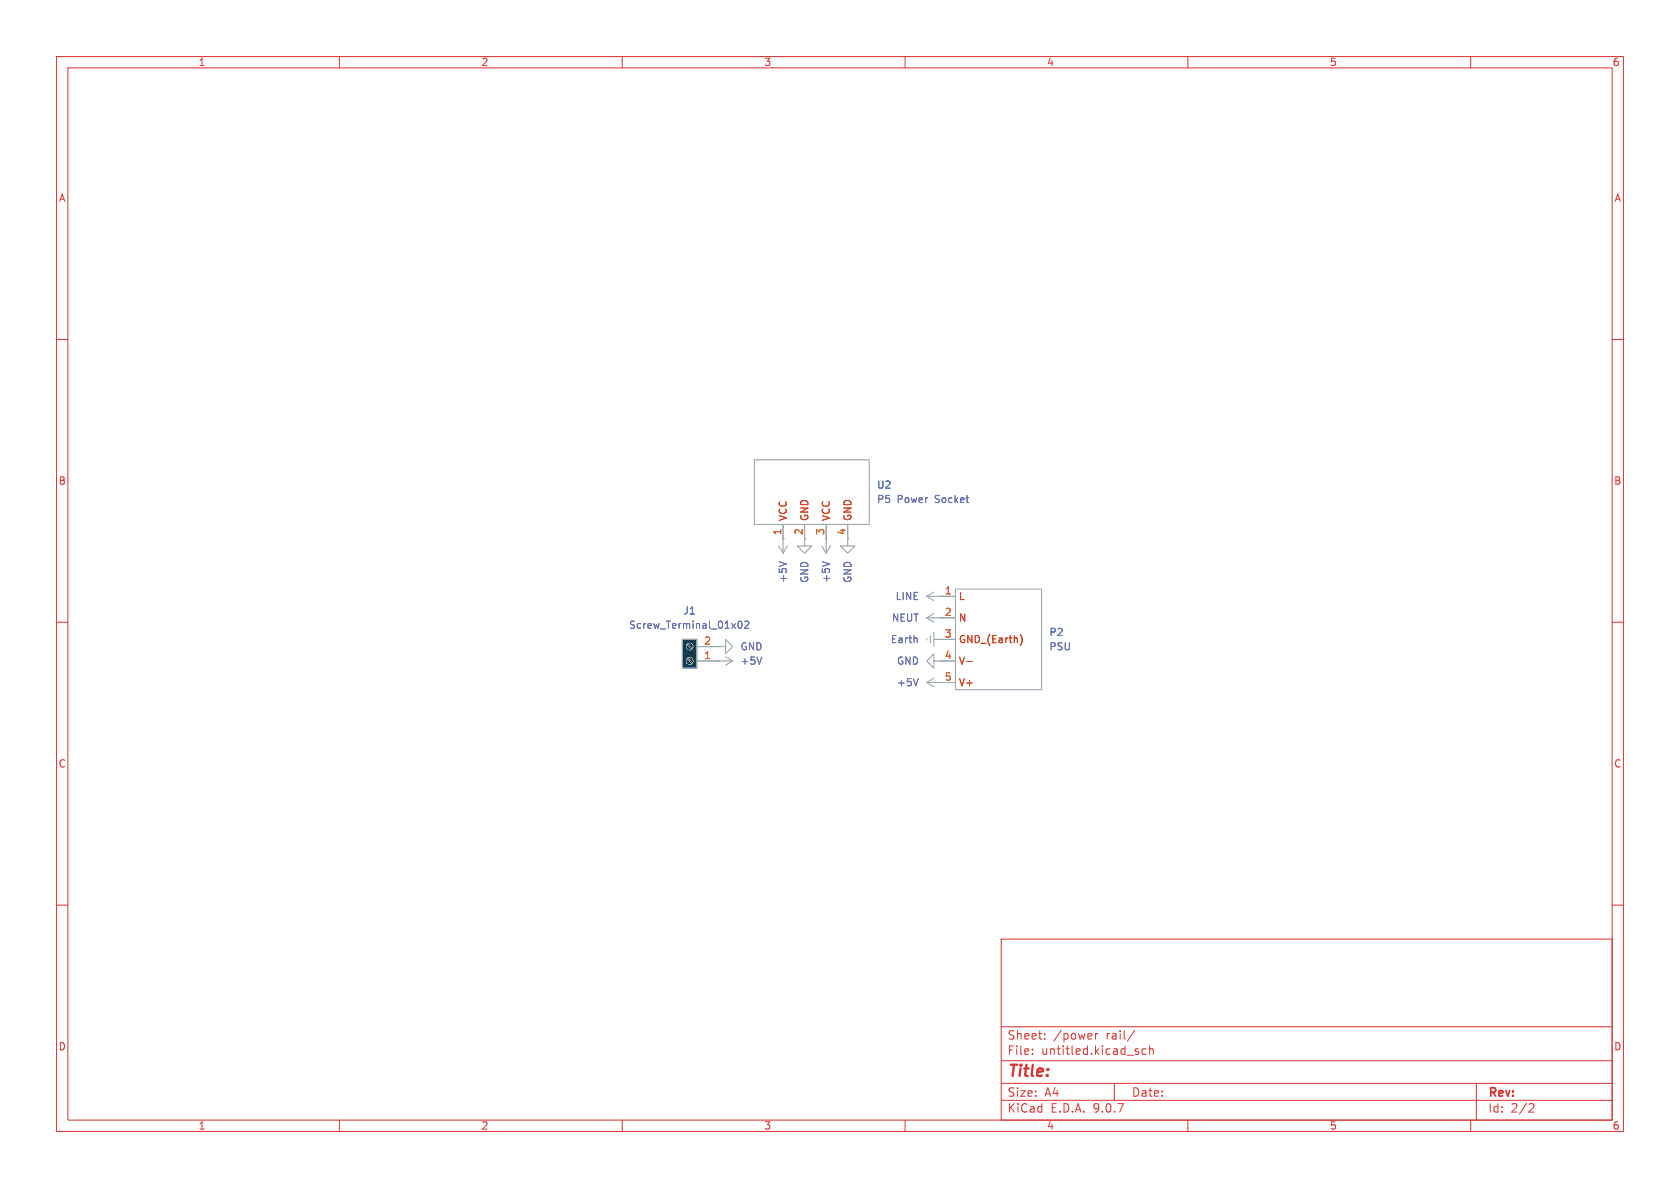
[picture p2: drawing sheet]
<svg xmlns="http://www.w3.org/2000/svg" width="297mm" height="210mm" viewBox="0 0 297 210" stroke-linecap="round" stroke-linejoin="round" font-family="sans-serif">
<g fill="none" stroke="#dc322f" stroke-width=".18">
<path d="M10 10h277v190h-277zM12 12h273v186h-273zM60 10v2M110 10v2M160 10v2M210 10v2M260 10v2M10 60h2M285 60h2M10 110h2M285 110h2M10 160h2"/>
<path d="M177 166h108v32h-108zM285 160h2M60 198v2M110 198v2M160 198v2M177 194.5h108M177 191.5h108M177 187.5h108M177 181.5h108M182.5 186.3v.1M182.5 185.5v.1M184.7 183.6v.1"/>
<path d="M184.7 182.8v.1M193.7 182.7v1M194.1 182.7l-.3 .1-.1 .2M197 191.5v3M200.6 182.1l-1.3 2M201.2 186v.3M202.6 185.5l-.4-.1-.3 .3v.4l.1 .2h.6M203.2 185.5l.3-.1 .3 .1 .1 .9M203.2 184.9v1.5M210 198v2M260 198v2M261 191.5v6.5"/>
<path d="M270.5 195.1l.5 .1 .2 .3-1 1.1h1"/>
</g>
<path d="M145.3 96.5l.7 1.3M146 95.3h.1M146 95.3v2.5M146.8 96.5l-.8 1.3" fill="none" stroke="#93a1a1" stroke-width=".18"/>
<path d="M145.4 99.3l1.2 .4" fill="none" stroke="#6c71c4" stroke-width=".18"/>
<path d="M133.3 81.3h20.4v11.4h-20.4z" fill="#fff"/>
<g fill="none" stroke="#93a1a1" stroke-width=".18">
<path d="M133.3 81.3h20.4v11.4h-20.4zM138.4 92.7v2.6M142.2 92.7v3.8h-1.2l1.2 1.3 1.3-1.3h-1.3M146 92.7v2.6M149.9 92.7v3.8h-1.3l1.3 1.3 1.2-1.3h-1.2M163.8 112.9v.3M163.8 105.4l1.3 .8M163.8 105.4h2.6M164.5 112.4v1.3M165.1 116.8v-1.2l-1.3 1.2 1.3 1.3v-1.3h1.3M165.1 113h1.3M165.1 111.8v2.5"/>
<path d="M165.1 104.6l-1.3 .8M165.1 119.9l-1.3 .8M166.4 113h.1M166.4 105.4h.1M163.8 120.7l1.3 .7M163.8 120.7h2.6M166.4 120.7h.1"/>
</g>
<path d="M162.1 112.8v.8M162.3 120l-.4 1.2" fill="none" stroke="#6c71c4" stroke-width=".18"/>
<path d="M168.9 104.1h15.2v17.8h-15.2z" fill="#fff"/>
<path d="M163.8 109.2h5.1M163.8 109.2l1.3 .8M165.1 108.5l-1.3 .7M166.4 105.4h2.5M166.4 113h2.5M166.4 116.8h2.5M168.9 104.1h15.2v17.8h-15.2zM166.4 120.7h2.5" fill="none" stroke="#93a1a1" stroke-width=".18"/>
<path d="M170.9 116.9h1M180.3 112.2a1.46 1.46 0 0 1 0 1.9" fill="none" stroke="#cb4b16" stroke-width=".18"/>
<path d="M120.6 113h2.6v5.1h-2.6z" fill="#073642"/>
<path d="M120.6 113h2.6v5.1h-2.6z" fill="none" stroke="#93a1a1" stroke-width=".25"/>
<g fill="none" stroke="#93a1a1" stroke-width=".18">
<path d="M137.7 96.5l.7 1.3M138.4 95.3h.1M138.4 92.7v5.1M139.2 96.5l-.8 1.3M142.2 92.7v2.6M146 95.3h.1M146 92.7v2.6M149.9 92.7v2.6M121.4 116.5l.9 .8M121.4 114l.9 .8M121.6 116.3l.9 .9M121.6 113.8l.9 .8"/>
<path d="M123.2 116.8h6.3M123.2 114.3h3.8M127 114.3h1.3v1.3l1.2-1.3-1.2-1.3v1.3M127 114.3h.1M127 116.8h.1M128.3 116.1l1.2 .7M129.5 116.8l-1.2 .8M166.4 113h.1M166.4 105.4h.1M166.4 116.8h2.5M166.4 105.4h2.5M166.4 109.2h2.5"/>
<path d="M166.4 113h2.5M166.4 120.7h.1M166.4 120.7h2.5"/>
<circle cx="121.9" cy="114.3" r=".63"/>
<circle cx="121.9" cy="116.8" r=".63"/>
</g>
<path d="M137.7 99.3l1.3 .4M145.4 99.3l1.2 .4M130.6 109.9l.1-.1a.68 .68 0 0 1 .5 .6 .68 .68 0 0 1-.5 .7l-.1-.2-.2-.3zM131.7 109.9l.4-.1 .3 .4-.8 .9h.8M134.7 116.1l-.5 1.3M162.1 112.8v.8M162.3 120l-.4 1.2" fill="none" stroke="#6c71c4" stroke-width=".18"/>
<path d="M170.9 116.9h1M180.3 112.2a1.46 1.46 0 0 1 0 1.9" fill="none" stroke="#cb4b16" stroke-width=".18"/>
<text font-size="2.8" fill="#dc322f" x="178" y="190.9">Title:</text>
<g font-size="2.1" fill="#dc322f">
<text x="178" y="184">Sheet:</text>
<text x="186.2" y="184">/power</text>
<text x="195.6" y="184">rail/</text>
<text x="178" y="186.7">File:</text>
<text x="184.1" y="186.7">untitled.kicad_sch</text>
<text x="178" y="196.9">KiCad</text>
<text x="178" y="194.1">Size:</text>
<text x="184.7" y="194.1">A4</text>
<text x="185.7" y="196.9">E.D.A.</text>
<text x="193.3" y="196.9">9.0.7</text>
<text x="200" y="194.1">Date:</text>
<text x="263" y="194.3">Rev:</text>
<text x="263" y="196.9">Id:</text>
<text x="267.1" y="196.9">2/2</text>
</g>
<g font-size="1.8" fill="#dc322f">
<text x="35" y="11.9">1</text>
<text x="85" y="11.9">2</text>
<text x="135" y="11.9">3</text>
<text x="185" y="11.9">4</text>
<text x="235" y="11.9">5</text>
<text x="285" y="11.9">6</text>
<text x="10.3" y="35.9">A</text>
<text x="285.3" y="35.9">A</text>
<text x="10.3" y="85.9">B</text>
<text x="285.3" y="85.9">B</text>
<text x="10.3" y="135.9">C</text>
<text x="285.3" y="135.9">C</text>
<text x="10.3" y="185.9">D</text>
<text x="285.3" y="185.9">D</text>
<text x="35" y="199.9">1</text>
<text x="85" y="199.9">2</text>
<text x="135" y="199.9">3</text>
<text x="185" y="199.9">4</text>
<text x="235" y="199.9">5</text>
<text x="285" y="199.9">6</text>
</g>
<g font-size="1.8" fill="#6c71c4">
<text x="154.9" y="89.1">P5</text>
<text x="158.6" y="89.1">Power</text>
<text x="165.4" y="89.1">Socket</text>
<text x="139.3" y="103.1" transform="rotate(-90 139.3 103.1)">+5V</text>
<text x="143.1" y="103.1" transform="rotate(-90 143.1 103.1)">GND</text>
<text x="146.9" y="103.1" transform="rotate(-90 146.9 103.1)">+5V</text>
<text x="150.7" y="103.1" transform="rotate(-90 150.7 103.1)">GND</text>
<text x="158.2" y="106.3">LINE</text>
<text x="111.1" y="111.4">Screw_Terminal_01x02</text>
<text x="157.4" y="113.9">Earth</text>
<text x="157.6" y="110.1">NEUT</text>
<text x="130.8" y="115.2">GND</text>
<text x="130.8" y="117.7">+5V</text>
<text x="158.5" y="117.7">GND</text>
<text x="185.4" y="115.2">PSU</text>
<text x="158.5" y="121.5">+5V</text>
</g>
<g font-size="1.8" fill="#268bd2">
<text x="154.9" y="86.6">U2</text>
<text x="120.7" y="108.8">J1</text>
<text x="185.4" y="112.6">P2</text>
</g>
<g font-size="1.8" fill="#b58900">
<text x="138.2" y="94.7" transform="rotate(-90 138.2 94.7)">1</text>
<text x="145.8" y="94.7" transform="rotate(-90 145.8 94.7)">3</text>
<text x="166.9" y="105.2">1</text>
<text x="166.9" y="112.8">3</text>
<text x="124.4" y="116.6">1</text>
<text x="124.4" y="114">2</text>
<text x="166.9" y="116.6">4</text>
<text x="166.9" y="120.4">5</text>
</g>
<g font-size="1.8" fill="#cb4b16">
<text x="139.3" y="92.2" transform="rotate(-90 139.3 92.2)">VCC</text>
<text x="143.1" y="92.2" transform="rotate(-90 143.1 92.2)">GND</text>
<text x="146.9" y="92.2" transform="rotate(-90 146.9 92.2)">VCC</text>
<text x="150.7" y="92.2" transform="rotate(-90 150.7 92.2)">GND</text>
<text x="169.4" y="106.3">L</text>
<text x="169.4" y="110.1">N</text>
<text x="169.4" y="113.9">GND_(Earth)</text>
<text x="169.4" y="117.7">V-</text>
<text x="169.4" y="121.5">V+</text>
</g>
<g font-size="1.8" fill="#93a1a1">
<text x="142" y="94.7" transform="rotate(-90 142 94.7)">2</text>
<text x="149.6" y="94.7" transform="rotate(-90 149.6 94.7)">4</text>
<text x="166.9" y="109">2</text>
</g>
</svg>
